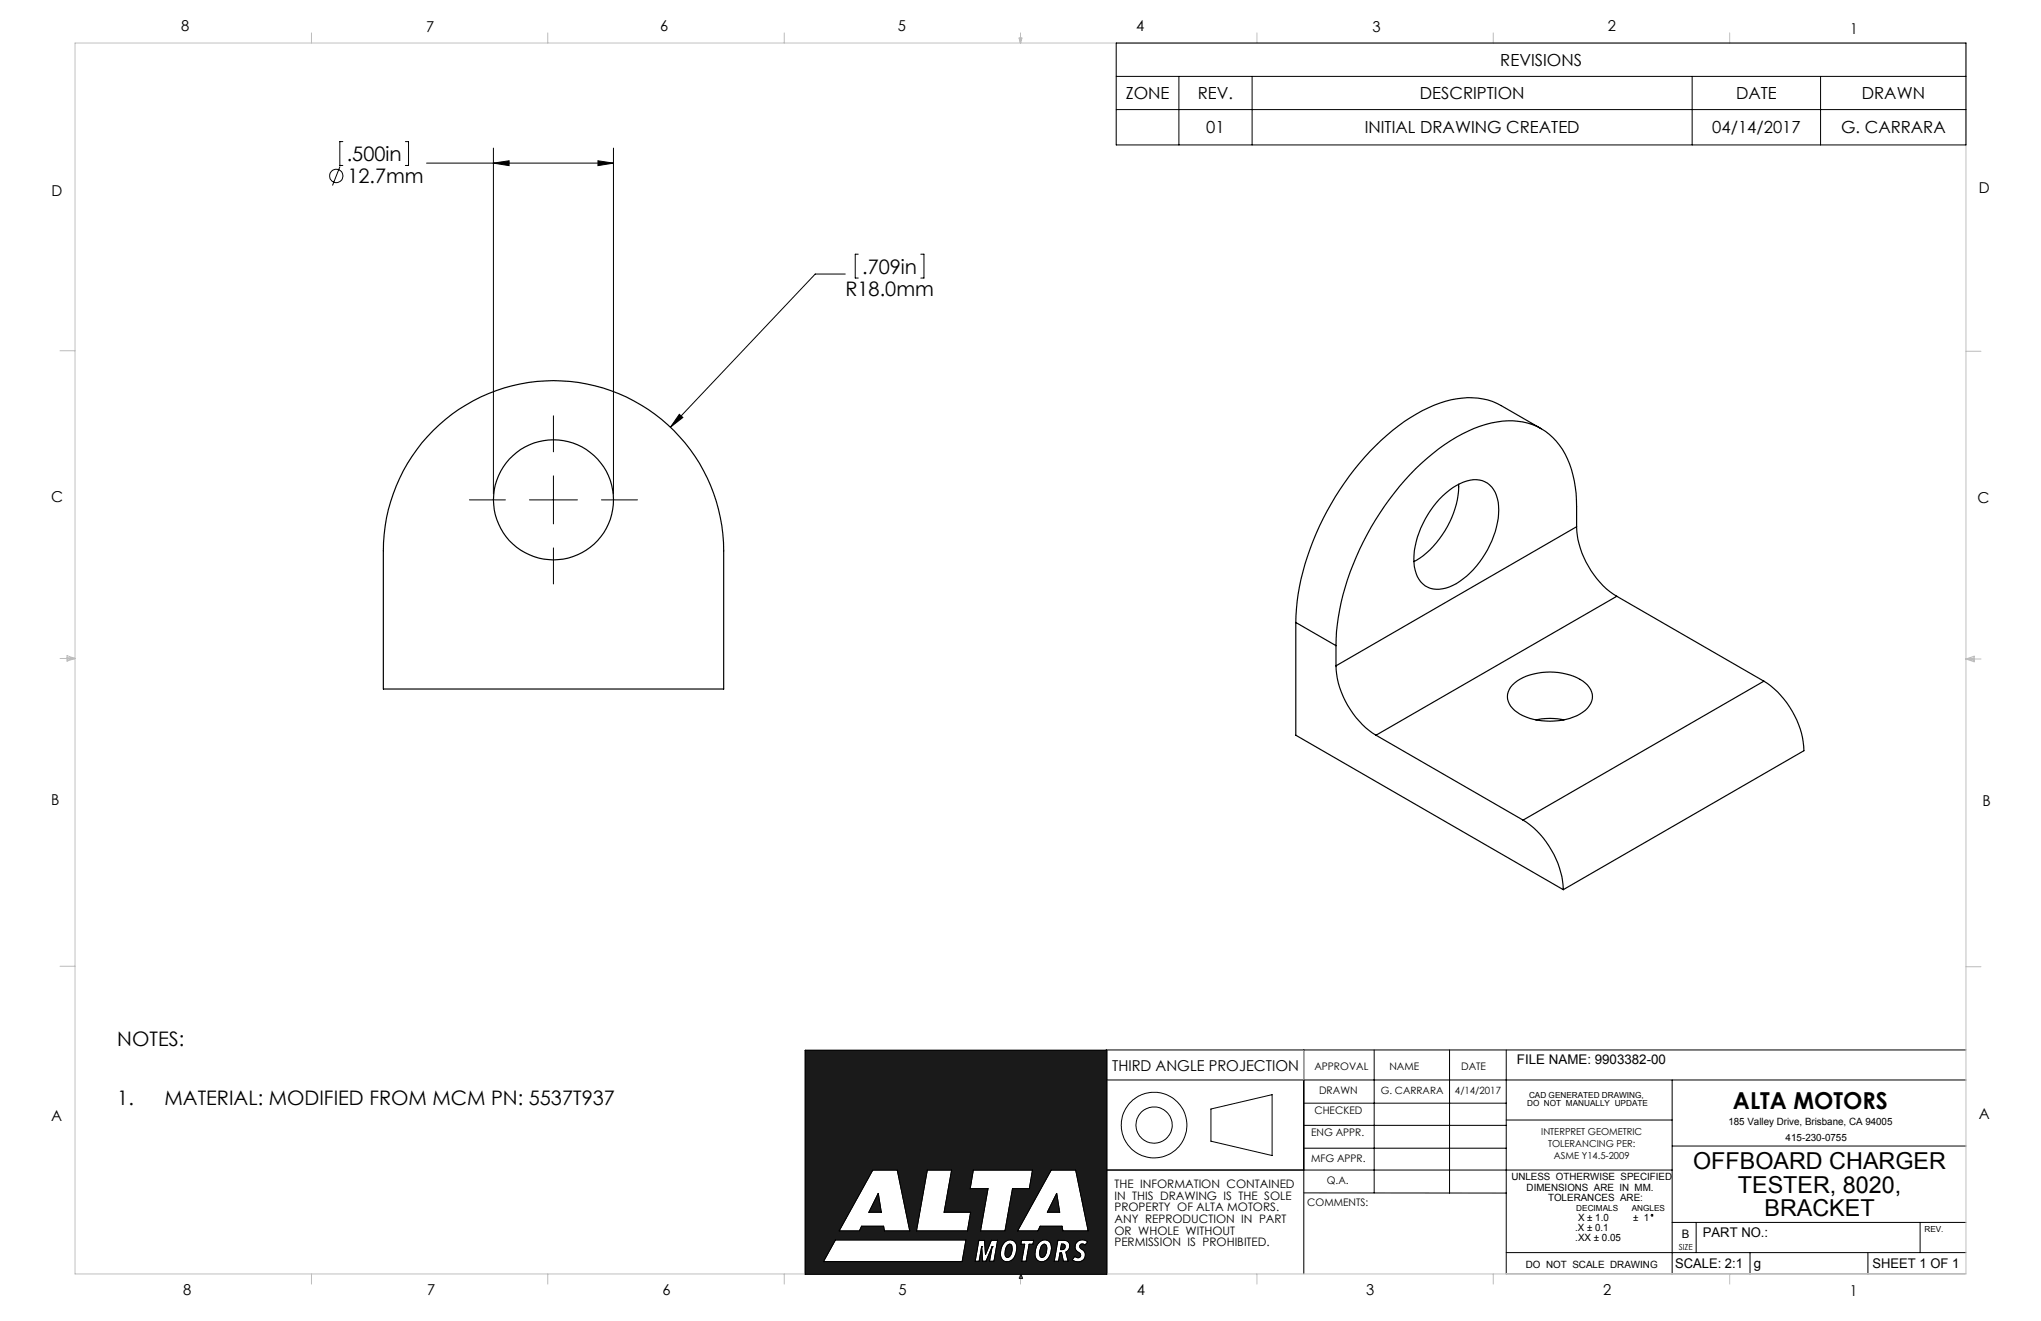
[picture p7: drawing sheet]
<svg xmlns="http://www.w3.org/2000/svg" width="432mm" height="279mm" viewBox="0 0 432 279" stroke-linecap="round" stroke-linejoin="round" font-family="sans-serif">
<g fill="none" stroke="#000" stroke-width=".21">
<path d="M170.4 222.1h63.7v47.4h-63.7zM234 228.4h181.9M256.2 234.6l12.9-3.1v12.9l-12.9-3zM275.8 238h42.9M275.8 233.3h42.9M275.8 222.1v47.3M290.7 222.1v30.2M306.7 222.1v30.2M318.7 222.1v47.4M318.7 236.9h35.1M353.8 228.4v41.1M415.9 222.1h-181.9v47.4"/>
<path d="M184.6 247.5h5.2l2.7 12.8h-5.4l-.2-.9h-4.6l-.5 .9h-4.3zM185.8 252.4l.6 4h-2.6zM196.2 247.5h5.1l-1.6 8.9h5.7l-.7 3.9h-10.8zM205.9 247.5h12.5l-.6 3.9h-3.6l-1.6 8.9h-5.2l1.6-8.9h-3.8zM222.4 247.5h5.2l2.6 12.8h-5.3l-.2-.9h-4.6l-.5 .9h-4.3zM223.6 252.4l.6 4h-2.6zM234 247.5h119.8M275.8 252.3h42.9M275.8 242.9h42.9M353.8 258.6h62.1M353.8 242.4h62.1M358.8 258.6v6.3"/>
<path d="M406.2 258.6v6.3M176.7 262.3h27.7l-.8 4.5h-29.4zM207.7 263.7h.1M207.7 263.7l-.5 3.1h-.9l.8-4.5h1.2l.2 3 1.2-3h1.4l-.8 4.5h-1l.6-3.1M207.7 263.7l.2 3.1h.7l1.3-3.1M209.9 263.7h.1M212.5 262.7a1.5 1.5 0 0 1 1.8-.3 1.5 1.5 0 0 1 .8 1.7 2.51 2.51 0 0 1-2.1 2.8 1.51 1.51 0 0 1-1.4-1.8 3.6 3.6 0 0 1 .9-2.4zM213.2 263.3l.4-.2a.84 .84 0 0 1 .5 1.2l-.2 1a.79 .79 0 0 1-1 .6 2.06 2.06 0 0 1 .3-2.6zM216.1 262.3h2.6l-.2 .9h-.8l-.6 3.6h-1l.7-3.6h-.8zM219.9 262.7a1.5 1.5 0 0 1 1.8-.3 1.5 1.5 0 0 1 .8 1.7 2.58 2.58 0 0 1-2.2 2.8 1.46 1.46 0 0 1-1.3-1.8 3.2 3.2 0 0 1 .9-2.4zM220.5 263.3l.4-.2a.84 .84 0 0 1 .5 1.2l-.2 1a.73 .73 0 0 1-1 .6 2.06 2.06 0 0 1 .3-2.6zM223.8 262.3a2.71 2.71 0 0 1 2.2 .3 1.46 1.46 0 0 1-.5 2.2l.5 2h-1l-.4-1.8h-.3l-.4 1.8h-.9z"/>
<path d="M224.6 263.1h.3a.64 .64 0 0 1 .4 .9 .64 .64 0 0 1-.9 .3zM228 262.5a1.68 1.68 0 0 1 2.1 .2l-.5 .6-.5-.2h-.4l-.2 .3a1.81 1.81 0 0 0 .9 1.3 1.56 1.56 0 0 1-.5 2 1.56 1.56 0 0 1-2.1-.3l.6-.7a.63 .63 0 0 0 .8 .3 .63 .63 0 0 0 .3-.9 1.48 1.48 0 0 1-1.1-1.1 1.48 1.48 0 0 1 .6-1.5zM318.7 264.9h97.2M370.2 264.9v4.6M395.2 264.9v4.6"/>
<circle cx="244.1" cy="238" r="3.8"/>
<circle cx="244.2" cy="238" r="6.9"/>
</g>
<path d="M234.1 222.1v47.4" fill="none" stroke="#191924" stroke-width=".25"/>
<g fill="none" stroke="#c0c0c0" stroke-width=".21">
<path d="M15.9 9.1h400v260.4h-400zM65.9 6.9v2.2M115.9 6.9v2.2M165.9 6.9v2.2M215.6 8h.6l-.3 1.1zM215.7 8l.2 1.1M215.9 6.9v2.2M216 8l-.1 1.1M265.9 6.9v2.2M315.9 6.9v2.2M365.9 6.9v2.2M12.7 74.2h3.2"/>
<path d="M415.9 74.3h3.2M12.7 139.3h3.2M14.2 139.1l1.7 .2M14.2 138.7l1.7 .6-1.7 .5zM15.9 139.3l-1.7 .3M415.9 139.4h3.2M415.9 139.4l1.8-.6v1.2zM415.9 139.4l1.8 .3M417.7 139.2l-1.8 .2M12.7 204.4h3.2M415.9 204.5h3.2M275.8 222.1v6.3"/>
<path d="M65.9 269.5v2.1M115.9 269.5v2.1M165.9 269.5v2.1M215.9 269.5v2.1M215.9 269.5l.3 .8h-.6zM265.9 269.5v2.1M315.9 269.5v2.1M365.9 269.5v2.1"/>
</g>
<path d="M216 269.5l.3 .9h-.6z" fill="none" stroke="#00f" stroke-width=".25"/>
<path d="M224.6 263.1l-.2 1.2h.5l.5-.4v-.5l-.3-.2zM185.8 252.4l-2 4h2.6zM213.3 263.3l-.4 .5-.3 1.2 .1 .7 .3 .3h.3l.4-.4 .4-1.3-.1-1-.3-.2zM223.6 252.4l-2 4h2.6zM219.9 262.7l.8-.4h.8l.6 .3 .3 .9v1l-.3 1.2-.6 .8-.8 .4-1.1-.2-.4-.4-.2-.5 .1-1.8zM212.4 262.8l.7-.5 .8-.1 .7 .3 .5 .7v1.2l-.4 1.4-.6 .8-.7 .3h-.7l-.4-.2-.5-.5-.1-.5 .1-1.6zM222.4 247.5h5.2l2.6 12.9h-5.3l-.2-1h-4.6l-.5 1h-4.3zM227.8 262.8a1.63 1.63 0 0 1 2.3-.1l-.5 .6-.4-.2-.7 .2-.1 .5 .4 .4a1.49 1.49 0 0 1 .6 2.1 1.49 1.49 0 0 1-2.2 .4l-.4-.3 .7-.6a.64 .64 0 0 0 1.1 0 .64 .64 0 0 0-.6-1 1.3 1.3 0 0 1-.2-2zM223.8 262.3h1.4l.6 .2a1.38 1.38 0 0 1-.3 2.3l.5 2h-1l-.4-1.8h-.3l-.4 1.8h-.9zM216.1 262.3h2.6l-.2 .9h-.8l-.6 3.6h-1l.7-3.6h-.8zM207.1 262.3h1.2l.2 3 1.2-3h1.4l-.8 4.5h-1l.6-3.1-1.3 3.1h-.7l-.2-3.1-.5 3.1h-.9zM196.2 247.5h5.1l-1.6 8.9h5.7l-.7 4h-10.8zM176.7 262.3h27.7l-.8 4.5h-29.4zM184.6 247.5h5.2l2.7 12.9h-5.4l-.2-1h-4.6l-.5 1h-4.3zM205.9 247.5h12.5l-.6 3.9h-3.6l-1.6 9h-5.2l1.6-9h-3.8zM170.4 222.1v47.4h63.7v-47.4zM220.6 263.3l-.5 .7-.1 .8v.8l.3 .4 .5-.1 .3-.4 .4-1.4-.3-.9-.3-.1z" fill-rule="evenodd" fill="#191924"/>
<g fill="none" stroke="#000" stroke-width=".21">
<path d="M236.1 9.1h179.8v21.6h-179.8zM236.1 16.2h179.8M249.4 16.2v14.5M264.9 16.2v14.5M358 16.2v14.5M385.2 16.2v14.5M71.9 35.2l-1.6 4M72.5 30h-.6v5h.6M85.8 30h.6v5h-.6M90.2 34.5h39.6M104.4 31.3v73.2M104.4 34.5l3.3-.5v1z"/>
<path d="M126.5 34l3.3 .5-3.3 .5zM129.8 31.3v73.2M236.1 23.2h179.8M178.8 58h-6.3l-30.6 32.3M181.6 53.8h-.7v5h.7M194.8 53.8h.7v5h-.7M117.1 87.9v7.7M143.7 87.6l.8 .7-2.6 2zM99.3 105.7h7.6M112 105.7h10.2M117.1 100.6v10.2M117.1 115.9v7.6"/>
<path d="M127.2 105.7h7.7M170.4 222.1h63.7v47.4h-63.7zM184.6 247.5h5.2l2.7 12.9h-5.4l-.2-1h-4.6l-.5 1h-4.3zM185.8 252.4l.6 4h-2.6zM196.2 247.5h5.1l-1.6 8.9h5.7l-.7 4h-10.8zM205.9 247.5h12.5l-.6 3.9h-3.6l-1.6 9h-5.2l1.6-9h-3.8zM222.4 247.5h5.2l2.6 12.9h-5.3l-.2-1h-4.6l-.5 1h-4.3zM223.6 252.4l.6 4h-2.6zM176.7 262.3h27.7l-.8 4.5h-29.4zM207.7 263.7h.1M207.7 263.7l-.5 3.1h-.9l.8-4.5h1.2l.2 3 1.2-3h1.4l-.8 4.5h-1l.6-3.1M207.7 263.7l.2 3.1h.7l1.3-3.1"/>
<path d="M209.9 263.7h.1M212.5 262.7a1.5 1.5 0 0 1 1.8-.3 1.5 1.5 0 0 1 .8 1.7 2.51 2.51 0 0 1-2.1 2.8 1.51 1.51 0 0 1-1.4-1.8 3.6 3.6 0 0 1 .9-2.4zM213.2 263.3l.4-.2a.84 .84 0 0 1 .5 1.2l-.2 1a.79 .79 0 0 1-1 .6 2.06 2.06 0 0 1 .3-2.6zM216.1 262.3h2.6l-.2 .9h-.8l-.6 3.6h-1l.7-3.6h-.8zM219.9 262.7a1.5 1.5 0 0 1 1.8-.3 1.5 1.5 0 0 1 .8 1.7 2.58 2.58 0 0 1-2.2 2.8 1.46 1.46 0 0 1-1.3-1.8 3.2 3.2 0 0 1 .9-2.4zM220.5 263.3l.4-.2a.84 .84 0 0 1 .5 1.2l-.2 1a.73 .73 0 0 1-1 .6 2.06 2.06 0 0 1 .3-2.6zM223.8 262.3h1.3a1.3 1.3 0 0 1 1.2 1.1 1.3 1.3 0 0 1-.8 1.4l.5 2h-1l-.4-1.8h-.3l-.4 1.8h-.9zM224.6 263.1a.61 .61 0 0 1 .8 .5 .61 .61 0 0 1-.7 .7h-.3zM227.7 262.9a1.65 1.65 0 0 1 2.4-.2l-.5 .6a.62 .62 0 0 0-1.1 .1 .62 .62 0 0 0 .5 .9 1.48 1.48 0 0 1 .4 2 1.48 1.48 0 0 1-2 .5l-.6-.4 .6-.7a.65 .65 0 0 0 1.1 .1 .65 .65 0 0 0-.5-1 1.41 1.41 0 0 1-.3-1.9z"/>
<circle cx="71.1" cy="37.2" r="1.42"/>
<circle cx="349.5" cy="257" r=".19"/>
</g>
<path d="M143.7 87.6l-1.8 2.7 2.6-2zM104.4 34.5l3.3-.5v1zM126.5 34l3.3 .5-3.3 .5z" fill="#000"/>
<g fill="none" stroke="#000" stroke-width=".25">
<path d="M91.7 91.1a36 36 0 0 1 39.2-7.8 36 36 0 0 1 22.2 33.2v29.2h-72v-29.2a36.1 36.1 0 0 1 10.6-25.4zM326.1 90.7l-8.5-4.9a16.1 16.1 0 0 0-14.2-.1 44.4 44.4 0 0 0-17.9 15 56.5 56.5 0 0 0-11.3 29.5l-.1 1.5M305.2 104.9a10.7 10.7 0 0 1 7.2-3.4 5 5 0 0 1 4.6 4.7 18.3 18.3 0 0 1-4.6 13.5 12.7 12.7 0 0 1-7.9 4.9 4.7 4.7 0 0 1-5.1-4 16.3 16.3 0 0 1 2.6-11.7l1.8-2.5zM308.6 102.4a19.5 19.5 0 0 1-9.5 16.4M333.6 111.4a45.8 45.8 0 0 0-.5-9.7 15.1 15.1 0 0 0-7.9-11.5 16.6 16.6 0 0 0-13.4 .4 46.4 46.4 0 0 0-19.8 17.9 53.3 53.3 0 0 0-9.4 28.1M333.6 111.4a18.9 18.9 0 0 0 8.5 14.7M333.6 111.4l-51 29.4M274.1 131.7v23.8l56.6 32.7M274.1 131.7l8.5 4.9M282.6 136.6v4.2M342.1 126.1l-51 29.4M342.1 126.1l31.1 18"/>
<path d="M282.6 140.8a18.6 18.6 0 0 0 8.5 14.7M291.1 155.5l31.1 18M320 144.9a12.5 12.5 0 0 1 10.5-2.5 8.4 8.4 0 0 1 6 3.4 3.7 3.7 0 0 1-1.6 4.8 13.6 13.6 0 0 1-13.9 0 3.6 3.6 0 0 1-1-5.7zM324.9 152.3a14.3 14.3 0 0 1 6 0M373.2 144.1a18.8 18.8 0 0 1 8.4 14.7l-50.9 29.4M373.2 144.1l-51 29.4M322.2 173.5a18.9 18.9 0 0 1 8.5 14.7"/>
<circle cx="117.1" cy="105.7" r="12.7"/>
</g>
<g font-size="4.9">
<text x="366.6" y="234.7">ALTA MOTORS</text>
<text x="358.2" y="247.3">OFFBOARD CHARGER</text>
<text x="367.7" y="252.2">TESTER, 8020,</text>
<text x="373.3" y="257.2">BRACKET</text>
</g>
<g font-size="4.2">
<text x="73.4" y="34">.500in</text>
<text x="73.5" y="38.8">12.7mm</text>
<text x="182.4" y="57.9">.709in</text>
<text x="178.9" y="62.6">R18.0mm</text>
<text x="24.8" y="221.3">NOTES:</text>
<text x="24.8" y="233.7">1.</text>
<text x="34.8" y="233.7">MATERIAL: MODIFIED FROM MCM PN: 5537T937</text>
</g>
<g font-size="3.5">
<text x="317.4" y="13.9">REVISIONS</text>
<text x="238.2" y="21">ZONE</text>
<text x="253.4" y="21">REV.</text>
<text x="300.4" y="21">DESCRIPTION</text>
<text x="367.3" y="21">DATE</text>
<text x="393.9" y="21">DRAWN</text>
<text x="255.2" y="28.2">01</text>
<text x="288.7" y="28.2">INITIAL DRAWING CREATED</text>
<text x="362.2" y="28.2">04/14/2017</text>
<text x="389.5" y="28.2">G. CARRARA</text>
</g>
<g font-size="3.2">
<text x="38.3" y="6.7">8</text>
<text x="90.2" y="6.7">7</text>
<text x="139.7" y="6.5">6</text>
<text x="190" y="6.5">5</text>
<text x="240.4" y="6.5">4</text>
<text x="290.4" y="6.7">3</text>
<text x="340.2" y="6.6">2</text>
<text x="391.4" y="7.2">1</text>
<text x="10.9" y="41.6">D</text>
<text x="418.7" y="40.7">D</text>
<text x="10.8" y="106.3">C</text>
<text x="418.4" y="106.4">C</text>
<text x="10.8" y="170.2">B</text>
<text x="419.4" y="170.6">B</text>
<text x="235.3" y="226.5">THIRD ANGLE PROJECTION</text>
<text x="10.8" y="237.2">A</text>
<text x="418.6" y="236.8">A</text>
<text x="38.8" y="273.8">8</text>
<text x="90.4" y="273.8">7</text>
<text x="140.2" y="273.8">6</text>
<text x="190.1" y="273.9">5</text>
<text x="240.5" y="273.8">4</text>
<text x="289" y="273.9">3</text>
<text x="339.1" y="273.8">2</text>
<text x="391.4" y="274.1">1</text>
</g>
<g font-size="2.8">
<text x="320.9" y="225">FILE NAME: 9903382-00</text>
<text x="360.3" y="261.7">PART NO.:</text>
<text x="354.4" y="268.2">SCALE: 2:1</text>
<text x="371.1" y="268.2">g</text>
<text x="396.2" y="268.2">SHEET 1 OF 1</text>
</g>
<g font-size="2.5">
<text x="235.8" y="251.3">THE INFORMATION CONTAINED</text>
<text x="235.8" y="253.8">IN THIS DRAWING IS THE SOLE</text>
<text x="235.8" y="256.2">PROPERTY OF ALTA MOTORS.</text>
<text x="235.8" y="258.7">ANY REPRODUCTION IN PART</text>
<text x="235.8" y="261.2">OR WHOLE WITHOUT</text>
<text x="235.8" y="263.6">PERMISSION IS PROHIBITED.</text>
<text x="355.8" y="261.8">B</text>
</g>
<g font-size="2.2">
<text x="278.1" y="226.4">APPROVAL</text>
<text x="294" y="226.3">NAME</text>
<text x="309.1" y="226.4">DATE</text>
<text x="279.1" y="231.4">DRAWN</text>
<text x="278.1" y="235.5">CHECKED</text>
<text x="277.4" y="245.8">MFG APPR.</text>
<text x="277.4" y="240.3">ENG APPR.</text>
<text x="280.7" y="250.5">Q.A.</text>
<text x="276.6" y="255.1">COMMENTS:</text>
</g>
<g font-size="2.1">
<text x="292.1" y="231.4">G. CARRARA</text>
<text x="307.8" y="231.3">4/14/2017</text>
<text x="365.7" y="237.8">185 Valley Drive, Brisbane, CA 94005</text>
<text x="377.8" y="241.2">415-230-0755</text>
<text x="319.7" y="249.6">UNLESS OTHERWISE SPECIFIED</text>
<text x="323" y="251.9">DIMENSIONS ARE IN MM.</text>
<text x="327.5" y="254">TOLERANCES ARE:</text>
<text x="333.3" y="260.4">.X ± 0.1</text>
<text x="333.3" y="262.5">.XX ± 0.05</text>
<text x="333.8" y="258.3">X ± 1.0</text>
<text x="345.5" y="258.3">± 1</text>
<text x="322.8" y="268.2">DO NOT SCALE DRAWING</text>
</g>
<g font-size="2">
<text x="326.1" y="240">INTERPRET GEOMETRIC</text>
<text x="327.5" y="242.5">TOLERANCING PER:</text>
<text x="328.8" y="245">ASME Y14.5-2009</text>
</g>
<g font-size="1.8">
<text x="323.5" y="232.2">CAD GENERATED DRAWING,</text>
<text x="323.1" y="234">DO NOT MANUALLY UPDATE</text>
<text x="333.5" y="256">DECIMALS</text>
<text x="345.2" y="256">ANGLES</text>
<text x="407.2" y="260.6">REV.</text>
<text x="355.2" y="264.3">SIZE</text>
</g>
</svg>
